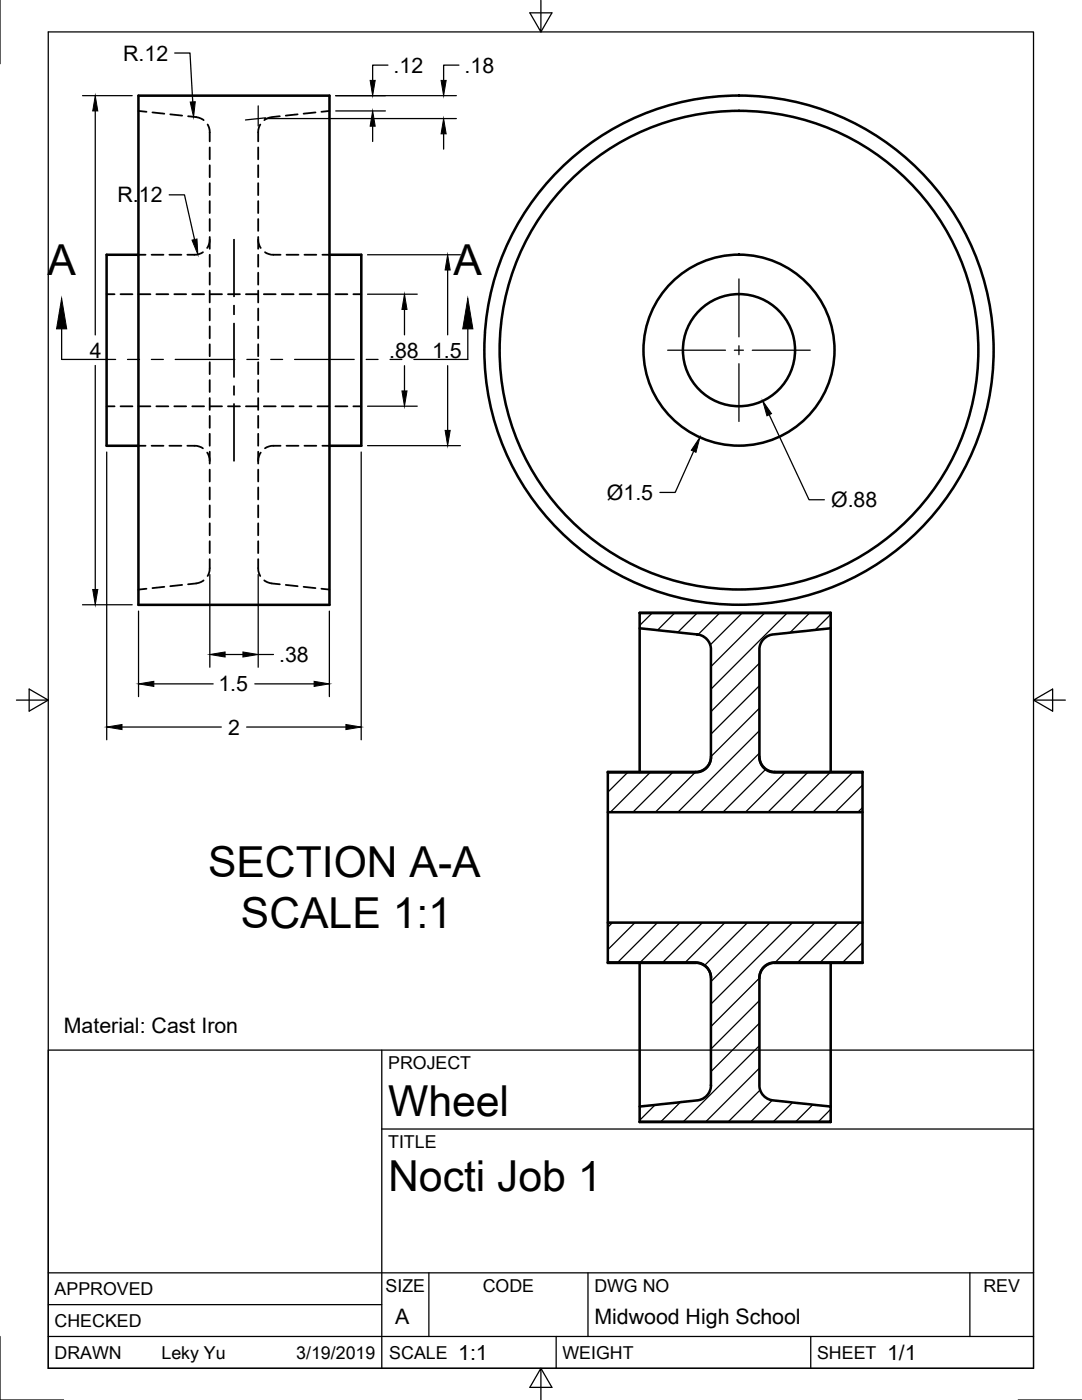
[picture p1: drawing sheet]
<svg xmlns="http://www.w3.org/2000/svg" width="216mm" height="279mm" viewBox="0 0 216 279" stroke-linecap="round" stroke-linejoin="round" font-family="sans-serif">
<!-- layer: Hidden -->
<g fill="none" stroke="#000" stroke-width=".36">
<path d="M27.6 22.1l1.6 .2M30.4 22.4l2.4 .3M34 22.8l2.3 .3M37.5 23.2a4.9 4.9 0 0 1 3.1 .8M41.4 24.8a6.6 6.6 0 0 1 .4 3.4M41.8 29.4v2.4M41.8 33v2.4M41.8 36.6v2.3M51.5 36.6v2.3M51.5 33v2.4M51.5 29.4v2.4M51.9 24.8a6.6 6.6 0 0 0-.4 3.4"/>
<path d="M55.8 23.2a5.3 5.3 0 0 0-2.9 .7l-.2 .1M59.4 22.8l-2.4 .3M62.9 22.4l-2.3 .3M65.7 22.1l-1.6 .2M21.3 58.7h1.6M24 58.7h2.4M27.6 50.8h1.4M27.6 58.7h2.4M30.2 50.8h2.4M31.2 58.7h2.4M33.8 50.8h2.4M34.8 58.7h2.3"/>
<path d="M38.4 58.7h2.3M40.5 50.3l-.3 .2a4.7 4.7 0 0 1-2.8 .3M41.8 40.1v2.4M41.8 43.7v2.4M41.8 47.3v2.4M41.8 50.8v2.4M41.8 54.4v2.4M41.8 58v2.4M41.8 47.8l-.1 .9-.4 .8M41.9 58.7h2.4M45.5 58.7h2.4M49.1 58.7h2.4"/>
<path d="M51.5 58v2.4M51.5 54.4v2.4M51.5 50.8v2.4M51.5 47.3v2.4M51.5 43.7v2.4M51.5 40.1v2.4M51.5 47.8l.2 .9 .3 .8M52.6 58.7h2.4M52.9 50.3l.3 .2a4.7 4.7 0 0 0 2.8 .3M56.2 58.7h2.4M57.2 50.8h2.4M59.8 58.7h2.4"/>
<path d="M60.7 50.8h2.4M63.4 58.7h2.3M64.3 50.8h1.4M66.9 58.7h2.4M70.5 58.7h1.6M41.8 61.6v2.3M41.8 65.1v2.4M41.8 68.7v2.4M41.8 72.3v2.4M41.8 75.9v2.3M41.8 79.4v2.4M51.5 79.4v2.4"/>
<path d="M51.5 75.9v2.3M51.5 72.3v2.4M51.5 68.7v2.4M51.5 65.1v2.4M51.5 61.6v2.3M21.3 81.1h1.6M24 81.1h2.4M27.6 89h1.4M27.6 81.1h2.4M30.2 89h2.4M31.2 81.1h2.4M33.8 89h2.4"/>
<path d="M34.8 81.1h2.3M37.4 89a4.3 4.3 0 0 1 3.1 .5M38.4 81.1h2.3M41.3 90.3l.4 .8 .1 .9M41.8 83v2.4M41.8 86.6v2.4M41.8 90.1v2.4M41.8 93.7v2.4M41.8 97.3v2.4M41.9 81.1h2.4M45.5 81.1h2.4M49.1 81.1h2.4"/>
<path d="M51.5 97.3v2.4M51.5 93.7v2.4M51.5 90.1v2.4M51.5 86.6v2.4M51.5 83v2.4M52 90.3l-.3 .8-.2 .9M52.6 81.1h2.4M56 89a4.3 4.3 0 0 0-3.1 .5M56.2 81.1h2.4M57.2 89h2.4M59.8 81.1h2.4M60.7 89h2.4"/>
<path d="M63.4 81.1h2.3M64.3 89h1.4M66.9 81.1h2.4M70.5 81.1h1.6M29.2 117.5l-1.6 .2M32.8 117.1l-2.4 .3M36.3 116.7l-2.3 .3M40.6 115.8l-.1 .1a5.3 5.3 0 0 1-3 .7M41.8 100.9v2.4M41.8 104.4v2.4M41.8 108v2.4M41.8 111.6v1.1a4.3 4.3 0 0 1-.4 2.3"/>
<path d="M51.5 111.6v1.1a4.3 4.3 0 0 0 .4 2.3M51.5 108v2.4M51.5 104.4v2.4M51.5 100.9v2.4M52.7 115.8l.2 .1a5.3 5.3 0 0 0 2.9 .7M57 116.7l2.4 .3M60.6 117.1l2.3 .3M64.1 117.5l1.6 .2"/>
</g>
<!-- layer: Visible -->
<g fill="none" stroke="#000" stroke-width=".51">
<path d="M27.6 19.1h38.1v101.6h-38.1zM27.6 50.8h-6.3v38.2h6.3M65.7 50.8h6.4v38.2h-6.4M127.6 122.3h38.2v3.1l-11.8 1.3-1.3 .5-.9 1.1-.3 1.1 .1 22.3 .3 .8 .5 .7 .9 .7 1 .2 17.8 .1v7.9h-50.8v-7.9l17.8-.1 1-.2 .9-.7 .5-.7 .3-.8 .1-22.3-.3-1.1-.9-1.1-1.3-.5-11.8-1.3zM127.6 125.4v28.7M127.6 122.3h38.2M165.8 125.4v28.7M141.9 151a3.1 3.1 0 0 1-3.1 3.1h-17.5v.1M151.5 151a3.1 3.1 0 0 0 3.1 3.1h17.5v.1M121.3 162.1v22M172.1 162.1v22M121.3 184.1h50.8v8h-17.8l-1 .3-.9 .6-.5 .7-.3 .8-.1 22.3 .3 1.1 .9 1.1 1.3 .6 11.8 1.2v3.1h-38.2v-3.1l11.8-1.2 1.3-.6 .9-1.1 .3-1.1-.1-22.3-.3-.8-.5-.7-.9-.6-1-.3h-17.8z"/>
<path d="M121.3 192.1v.1h17.5a3.1 3.1 0 0 1 3.1 3M127.6 192.2v28.6M165.8 192.2v28.6M172.1 192.1v.1h-17.5a3.1 3.1 0 0 0-3.1 3M127.6 223.9h38.2"/>
<circle cx="147.5" cy="69.9" r="11.2"/>
<circle cx="147.5" cy="69.9" r="47.8"/>
<circle cx="147.5" cy="69.9" r="50.8"/>
<circle cx="147.5" cy="69.9" r="19.1"/>
</g>
<!-- layer: Border -->
<path d="M0 0v12.7M9.6 6.4h196.6v266.7h-196.6zM107.9 0v6.4l-2.2-3.8h4.4l-2.2 3.8M3.3 139.7h6.3l-3.8-2.2v4.4l3.8-2.2M206.2 139.7l3.8 2.2v-4.4l-3.8 2.2h6.4M0 266.7v12.7h12.7M107.9 273.1l2.2 3.8h-4.4l2.2-3.8v6.3M203.2 279.4h12.7" fill="none" stroke="#000" stroke-width=".25"/>
<!-- layer: Titleblock -->
<path d="M9.6 209.6h196.6v63.5h-196.6zM76.2 209.6v63.5M76.2 225.3h130M9.6 254h196.6M85.6 254v12.7M117.3 254v12.7M193.5 254v12.7M9.6 266.7h196.6M9.6 260.4h66.6M111 266.7v6.4M161.8 266.7v6.4" fill="none" stroke="#000" stroke-width=".25"/>
<!-- layer: Center Lines -->
<path d="M46.7 47.8v11.4M147.4 55.7v11.5M46.7 61v1.8M46.7 64.5v10.7M46.7 77v1.8M133.2 69.9h11.6M146.5 69.9h1.8M147.4 69v1.8M147.4 72.6v11.5M150.1 69.9h11.6M46.7 80.6v11.4" fill="none" stroke="#000" stroke-width=".25"/>
<!-- layer: Dimensions -->
<g fill="none" stroke="#000" stroke-width=".25">
<path d="M16.5 19.1h9.9M34.9 10.6h3l.6 9.7M67 19.1h24.1M77.4 13h-3v3M91.6 13h-3.1v3M19 22.1v44.7M33.8 38.9h3l2 8.9M51.5 21.1v4M52.8 23.7h38.3M53 23.5l-4 .4M67 22.1h9.9M74.4 25.2v3"/>
<path d="M88.5 26.7v3.1M73.3 50.8h18.6M73.3 58.7h9.9M89.3 53.9v12.9M19 72.9v44.7M80.7 61.8v5M80.7 73v5M89.3 73v12.9M21.3 90.2v57.4M72.1 90.2v57.4M73.3 88.9h18.6M73.3 81.1h9.9"/>
<path d="M138.4 90.1l-3.7 8.2h-3M153.5 82.8l7.9 16.9h3.1M41.9 114.7v18.5M51.5 114.7v18.5M16.5 120.7h9.9M27.6 122v17M30.7 136.5h11.8M44.9 130.6h3.6M50.8 136.5h11.9M51.5 130.6h3.1M65.7 122v17M24.3 145.1h19.9"/>
<path d="M49.2 145.1h19.8"/>
</g>
<g fill="#000" stroke="#000" stroke-width=".2">
<path d="M73.9 16h1l-.5 3.1zM88 16h1l-.5 3.1zM19 19.1l.5 3h-1zM38 20.4l1-.1-.4 3.1zM74.4 22.1l.5 3.1h-1zM88.5 23.7l.5 3h-1zM38.3 47.9l1-.2 .2 3.1zM89.3 50.8l.5 3.1h-1zM80.7 58.7l.5 3.1h-1zM80.2 78h1l-.5 3.1zM88.8 85.9h1l-.5 3zM139.7 87.3l-.8 3-1-.4z"/>
<path d="M152.2 80l1.7 2.6-.9 .4zM18.5 117.6h1l-.5 3.1zM27.6 136.5l3.1-.5v1zM41.9 130.6l3-.5v1zM48.5 130.1l3 .5-3 .5zM62.7 136l3 .5-3 .5zM21.3 145.1l3-.5v1zM69 144.6l3.1 .5-3.1 .5z"/>
</g>
<!-- layer: Hatching -->
<g fill="none" stroke="#000" stroke-width=".25">
<path d="M130.1 122.4l-2.5 2.4M134.6 122.4l-3.4 3.4M139.1 122.4l-3.9 3.8M143.6 122.4l-4.3 4.3M148.1 122.4l-6.4 6.3M151.5 132.4l-9.6 9.6M151.5 136.9l-9.6 9.6M152.5 122.4l-10.6 10.6M157 122.4l-15.1 15.1M161.5 122.4l-3.9 3.9M165.7 122.6l-3.1 3.1M125.2 154.2l-3.9 3.9"/>
<path d="M129.7 154.2l-7.9 7.9M134.2 154.2l-7.9 7.9M138.7 154.2l-7.9 7.9M151.5 141.4l-9.6 9.6M151.5 145.8l-16.2 16.3M151.5 150.3l-11.8 11.8M152.8 153.6l-8.5 8.5M156.7 154.2l-8 7.9M161.2 154.2l-8 7.9M165.7 154.2l-8 7.9M170.1 154.2l-7.9 7.9M172.1 156.7l-5.4 5.4"/>
<path d="M172.1 161.2l-.9 .9M122.2 184.2l-.9 .8M126.7 184.2l-5.4 5.3M131.2 184.2l-8 7.9M135.7 184.2l-8 7.9M140.1 184.2l-7.9 7.9M144.6 184.2l-7.9 7.9M149.1 184.2l-8.5 8.5M151.5 195.2l-9.6 9.7M151.5 199.7l-9.6 9.7M153.6 184.2l-11.7 11.7M158.1 184.2l-16.2 16.2"/>
<path d="M162.6 184.2l-7.9 7.9M167.1 184.2l-7.9 7.9M171.6 184.2l-8 7.9M172.1 188.1l-4 4M135.8 220l-4 3.9M151.5 204.2l-9.6 9.7M151.5 208.7l-15.2 15.2M151.5 213.2l-10.7 10.7M151.7 217.5l-6.4 6.4M154.1 219.6l-4.3 4.3M130.7 220.5l-3.1 3.1M158.2 220l-3.9 3.9"/>
<path d="M162.2 220.5l-3.4 3.4M165.7 221.4l-2.4 2.5"/>
</g>
<!-- layer: Annotations -->
<path d="M12.3 65.6v6.1h10.8M25.4 71.7h2.4M30.2 71.7h2.4M35 71.7h11.9M49.3 71.7h2.3M54 71.7h2.4M58.8 71.7h11.9M73.1 71.7h2.3M77.8 71.7h2.4M93.3 65.6v6.1h-10.7" fill="none" stroke="#000" stroke-width=".25"/>
<path d="M12.3 59.5l1 6.1h-2zM93.3 59.5l1.1 6.1h-2.1z" fill="#000" stroke="#000" stroke-width=".2"/>
<g font-size="8.5">
<text x="9.5" y="55">A</text>
<text x="90.5" y="55">A</text>
<text x="41.5" y="175">SECTION A-A</text>
<text x="48.1" y="185.2">SCALE 1:1</text>
<text x="77.4" y="222.8">Wheel</text>
<text x="77.4" y="237.8">Nocti Job 1</text>
</g>
<g font-size="4.3">
<text x="24.6" y="12.1">R.12</text>
<text x="78.5" y="14.5">.12</text>
<text x="92.7" y="14.5">.18</text>
<text x="23.5" y="40.4">R.12</text>
<text x="17.9" y="71.4">4</text>
<text x="77.6" y="71.4">.88</text>
<text x="86.2" y="71.4">1.5</text>
<text x="121.1" y="99.7">Ø1.5</text>
<text x="165.8" y="101.2">Ø.88</text>
<text x="43.6" y="138">1.5</text>
<text x="55.7" y="132.1">.38</text>
<text x="45.6" y="146.6">2</text>
<text x="12.7" y="206.1">Material: Cast Iron</text>
<text x="78.9" y="264.3">A</text>
<text x="118.6" y="264.3">Midwood High School</text>
<text x="91.4" y="271.4">1:1</text>
<text x="177" y="271.4">1/1</text>
</g>
<g font-size="3.5">
<text x="77.4" y="213.4">PROJECT</text>
<text x="77.4" y="229.1">TITLE</text>
<text x="76.9" y="257.8">SIZE</text>
<text x="96.3" y="257.8">CODE</text>
<text x="118.6" y="257.8">DWG NO</text>
<text x="196.2" y="257.8">REV</text>
<text x="10.9" y="258.5">APPROVED</text>
<text x="10.9" y="264.8">CHECKED</text>
<text x="10.9" y="271.2">DRAWN</text>
<text x="32.2" y="271.2">Leky Yu</text>
<text x="59.1" y="271.2">3/19/2019</text>
<text x="77.7" y="271.2">SCALE</text>
<text x="112.2" y="271.2">WEIGHT</text>
<text x="163" y="271.2">SHEET</text>
</g>
</svg>
